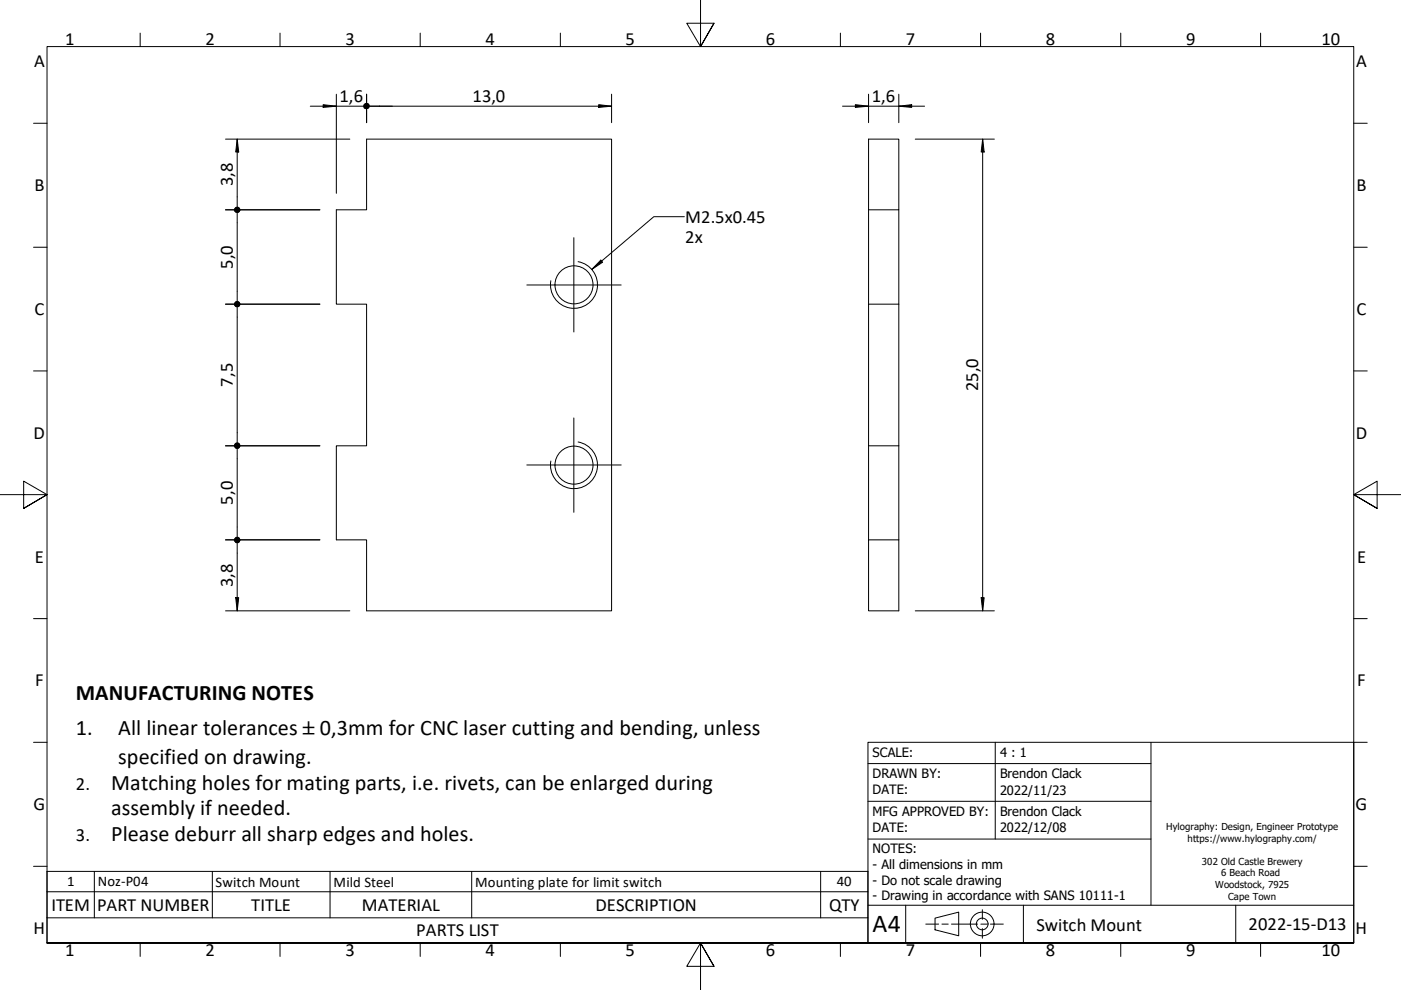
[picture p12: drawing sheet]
<svg xmlns="http://www.w3.org/2000/svg" width="297mm" height="210mm" viewBox="0 0 297 210" stroke-linecap="round" stroke-linejoin="round" font-family="sans-serif">
<!-- layer: Visible (Hylo) -->
<g fill="none" stroke="#000" stroke-width=".21">
<path d="M77.7 29.5h52v100h-52v-15h-6.4v-20h6.4v-30h-6.4v-20h6.4zM184.1 29.5h6.5v15h-6.5zM184.1 44.5v20M190.6 44.5v85h-6.5v-15h6.5M190.6 64.5h-6.5v30h6.5M184.1 94.5v20"/>
<circle cx="121.7" cy="60.4" r="4"/>
<circle cx="121.7" cy="98.6" r="4"/>
</g>
<!-- layer: Visible Narrow (Hylo) -->
<path d="M122.6 55.5a5 5 0 0 1 4 5.8 5 5 0 0 1-5.8 4 5 5 0 0 1-4-5.8M122.6 93.7a5 5 0 0 1 4 5.8 5 5 0 0 1-5.8 4 5 5 0 0 1-4-5.7" fill="none" stroke="#000" stroke-width=".21"/>
<!-- layer: Symbol (Hylo) -->
<path d="M127.4 55.2l.4 .4-2.3 1.5zM145.1 45.9h-6.5l-13.1 11.2M10 189.1h174v-4.3h-174v9.8M10 194.6v5.3h174v-5.3M20 184.8v9.8M45 184.8v9.8M70 184.8v9.8M100 184.8v9.8M174 184.8v9.8M184 189.1v5.5h-174" fill="none" stroke="#000" stroke-width=".21"/>
<!-- layer: Border (Hylo) -->
<g fill="none" stroke="#000" stroke-width=".21">
<path d="M148.5 -.1v10l-2.9-5h5.8l-2.9 5 2.9-5M29.7 7v2.9M59.4 7v2.9M89.1 7v2.9M118.8 7v2.9M178.2 7v2.9M207.9 7v2.9M237.6 7v2.9M267.3 7v2.9M7.1 26.1h2.9M287 26.1h2.9M7.1 52.4h2.9"/>
<path d="M287 52.4h2.9M7.1 78.6h2.9M287 78.6h2.9M0 104.9h10l-5-2.9v5.8l5-2.9-5 2.9M297 104.9h-10l5-2.9v5.8l-5-2.9 5 2.9M7.1 131.2h2.9M287 131.2h2.9M7.1 157.4h2.9M287 157.4h2.9M7.1 183.7h2.9M10 199.9v-190h277v190h-277h277M29.7 199.9v2.9"/>
<path d="M59.4 199.9v2.9M89.1 199.9v2.9M118.8 199.9v2.9M178.2 199.9v2.9M207.9 199.9v2.9M237.6 199.9v2.9M267.3 199.9v2.9M287 183.7h2.9M151.4 204.9l-2.9-5 2.9 5h-5.8l2.9-5v10"/>
</g>
<!-- layer: Title (Hylo) -->
<g fill="none" stroke="#000" stroke-width=".21">
<path d="M184 157.4h103v42.5h-103zM211 157.4v20.5M244 157.4v34.5M184 177.9h60M184 169.9h60M184 161.9h60M184 191.9h103M192 191.9v8M196.3 195.9h2.7M198.2 194.7l5.1-1.3v5l-5.1-1.3zM199.7 195.9h1.3M201.7 195.9h5.6"/>
<path d="M208 195.9h1.3M208.3 192.9v2M208.3 196.9v2M210 195.9h2.7M217 191.9v8M262 191.9v8"/>
<circle cx="208.2" cy="195.9" r="2.51"/>
<circle cx="208.2" cy="195.9" r="1.24"/>
</g>
<!-- layer: Dimension (Hylo) -->
<g fill="none" stroke="#000" stroke-width=".21">
<path d="M71.3 20v21M77.7 20v6M129.7 20v6M184.1 20v6M190.6 20v6M47.8 29.5h26.4M50.3 29.5l.3 2.7h-.6zM50.3 29.5v14.3M65.8 22.5h11.9M68.5 22.2l2.8 .3-2.8 .3zM78.4 22.5h51.3M126.9 22.2l2.8 .3-2.8 .3z"/>
<path d="M178.6 22.5h17.4M181.4 22.2l2.7 .3-2.7 .3zM190.6 22.5l2.7-.3v.6zM194.1 29.5h16.7M208.3 29.5l.4 2.7h-.7zM208.3 29.5v100M47.8 44.5h20M50.3 45.2v18.6M47.8 64.5h20M50.3 65.2v28.6M47.8 94.5h20M50.3 95.2v18.6"/>
<path d="M47.8 114.5h20M50.3 115.2v14.3M47.8 129.5h26.4M50 126.7h.6l-.3 2.8zM194.1 129.5h16.7M208 126.7h.7l-.4 2.8z"/>
</g>
<g fill="#000">
<path d="M50.3 29.5l.3 2.7h-.6z" fill-rule="evenodd"/>
<path d="M68.5 22.2l2.8 .3-2.8 .3z" fill-rule="evenodd"/>
<path d="M126.9 22.2l2.8 .3-2.8 .3z" fill-rule="evenodd"/>
<path d="M181.4 22.2l2.7 .3-2.7 .3z" fill-rule="evenodd"/>
<path d="M190.6 22.5l2.7-.3v.6z" fill-rule="evenodd"/>
<path d="M208.3 29.5l.4 2.7h-.7z" fill-rule="evenodd"/>
<path d="M50 126.7h.6l-.3 2.8z" fill-rule="evenodd"/>
<path d="M208 126.7h.7l-.4 2.8z" fill-rule="evenodd"/>
<circle cx="77.7" cy="22.5" r=".69"/>
<circle cx="50.3" cy="44.5" r=".69"/>
<circle cx="50.3" cy="44.5" r=".67"/>
<circle cx="50.3" cy="64.5" r=".67"/>
<circle cx="50.3" cy="64.5" r=".69"/>
<circle cx="50.3" cy="94.5" r=".67"/>
<circle cx="50.3" cy="114.5" r=".67"/>
</g>
<!-- layer: Symbol (Hylo) -->
<path d="M127.4 55.2l.4 .4-2.3 1.5z" fill-rule="evenodd" fill="#000"/>
<!-- layer: Center Mark (Hylo) -->
<path d="M121.7 50.4v20M111.7 60.4h20M111.7 98.6h20M121.7 88.6v20" fill="none" stroke="#000" stroke-width=".21"/>
<text font-size="5.5" x="185" y="197.6">A4</text>
<g font-size="4.7">
<text x="16.1" y="148.4">MANUFACTURING NOTES</text>
<text x="16.1" y="155.7">1.</text>
<text x="25.1" y="155.7">All linear tolerances</text>
<text x="67.8" y="155.7">0,3mm for CNC laser cutting and bending, unless</text>
<text x="23.6" y="167.4">Matching holes for mating parts, i.e. rivets, can be enlarged during</text>
<text x="25.1" y="162">specified on drawing.</text>
<text x="23.6" y="172.8">assembly if needed.</text>
<text x="23.6" y="178.2">Please deburr all sharp edges and holes.</text>
</g>
<g font-size="3.9">
<text x="13.8" y="9.5">1</text>
<text x="43.6" y="9.5">2</text>
<text x="73.3" y="9.5">3</text>
<text x="102.9" y="9.5">4</text>
<text x="132.7" y="9.5">5</text>
<text x="162.4" y="9.5">6</text>
<text x="192" y="9.5">7</text>
<text x="221.7" y="9.5">8</text>
<text x="251.5" y="9.5">9</text>
<text x="280.2" y="9.5">10</text>
<text x="7.2" y="14.3">A</text>
<text x="287.5" y="14.3">A</text>
<text x="72" y="21.6">1,6</text>
<text x="100.2" y="21.6">13,0</text>
<text x="184.8" y="21.6">1,6</text>
<text x="7.3" y="40.5">B</text>
<text x="49.3" y="39.5" transform="rotate(-90 49.3 39.5)">3,8</text>
<text x="287.6" y="40.5">B</text>
<text x="145.3" y="47.2">M2.5x0.45</text>
<text x="145.3" y="51.6">2x</text>
<text x="49.3" y="57" transform="rotate(-90 49.3 57)">5,0</text>
<text x="7.3" y="66.8">C</text>
<text x="287.6" y="66.8">C</text>
<text x="49.3" y="82" transform="rotate(-90 49.3 82)">7,5</text>
<text x="207.4" y="83" transform="rotate(-90 207.4 83)">25,0</text>
<text x="7.1" y="93">D</text>
<text x="287.5" y="93">D</text>
<text x="49.3" y="107" transform="rotate(-90 49.3 107)">5,0</text>
<text x="7.4" y="119.3">E</text>
<text x="287.7" y="119.3">E</text>
<text x="49.3" y="124.5" transform="rotate(-90 49.3 124.5)">3,8</text>
<text x="7.4" y="145.5">F</text>
<text x="287.7" y="145.5">F</text>
<text x="64.2" y="155.7">±</text>
<text x="16.1" y="167.4">2.</text>
<text x="7.1" y="171.8">G</text>
<text x="287.4" y="171.8">G</text>
<text x="16.1" y="178.2">3.</text>
<text x="10.9" y="193.1">ITEM</text>
<text x="20.6" y="193.1">PART NUMBER</text>
<text x="53.3" y="193.1">TITLE</text>
<text x="76.7" y="193.1">MATERIAL</text>
<text x="126.2" y="193.1">DESCRIPTION</text>
<text x="175.8" y="193.1">QTY</text>
<text x="219.8" y="197.3">Switch Mount</text>
<text x="264.7" y="197.2">2022-15-D13</text>
<text x="7.1" y="198">H</text>
<text x="13.8" y="202.8">1</text>
<text x="43.6" y="202.8">2</text>
<text x="73.3" y="202.8">3</text>
<text x="88.3" y="198.5">PARTS LIST</text>
<text x="102.9" y="202.8">4</text>
<text x="132.7" y="202.8">5</text>
<text x="162.4" y="202.8">6</text>
<text x="192" y="202.8">7</text>
<text x="221.7" y="202.8">8</text>
<text x="251.5" y="202.8">9</text>
<text x="280.2" y="202.8">10</text>
<text x="287.4" y="198">H</text>
</g>
<g font-size="3.1">
<text x="14.2" y="187.9">1</text>
<text x="20.8" y="187.9">Noz-P04</text>
<text x="45.7" y="188">Switch Mount</text>
<text x="70.7" y="188">Mild Steel</text>
<text x="100.8" y="188">Mounting plate for limit switch</text>
<text x="177.4" y="187.9">40</text>
</g>
<g font-size="2.7">
<text x="185" y="160.4">SCALE:</text>
<text x="212" y="160.4">4 : 1</text>
<text x="185" y="164.9">DRAWN BY:</text>
<text x="212" y="165">Brendon Clack</text>
<text x="185" y="168.4">DATE:</text>
<text x="185" y="172.9">MFG APPROVED BY:</text>
<text x="212" y="173">Brendon Clack</text>
<text x="212" y="168.5">2022/11/23</text>
<text x="185" y="176.4">DATE:</text>
<text x="212" y="176.5">2022/12/08</text>
<text x="185" y="180.9">NOTES:</text>
<text x="185" y="184.2">- All dimensions in mm</text>
<text x="185" y="187.6">- Do not scale drawing</text>
<text x="185" y="190.9">- Drawing in accordance with SANS 10111-1</text>
</g>
<g font-size="2">
<text x="247.3" y="176">Hylography: Design, Engineer Prototype</text>
<text x="251.8" y="178.5">https://www.hylography.com/</text>
<text x="254.8" y="183.4">302 Old Castle Brewery</text>
<text x="258.9" y="185.8">6 Beach Road</text>
<text x="257.6" y="188.3">Woodstock, 7925</text>
<text x="260.4" y="190.8">Cape Town</text>
</g>
</svg>
